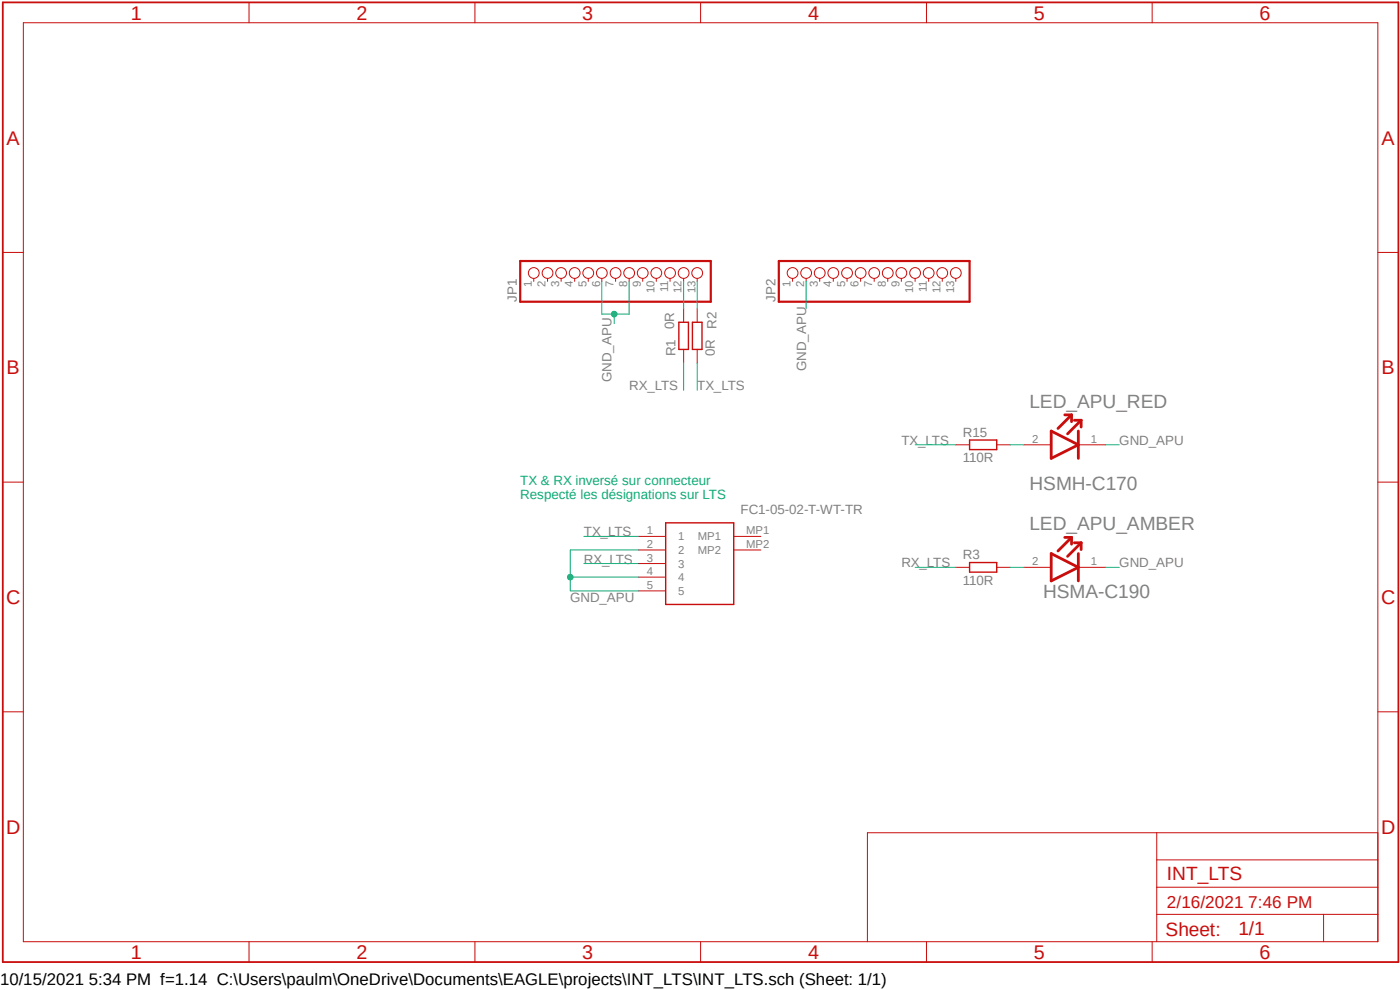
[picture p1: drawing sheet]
<svg xmlns="http://www.w3.org/2000/svg" width="297mm" height="210mm" viewBox="0 0 297 210" stroke-linecap="round" stroke-linejoin="round" font-family="sans-serif">
<path d="M0 .1l297.1 204.6M297.1 .1l-297.1 204.6" fill="none" stroke="#fff" stroke-width=".21"/>
<g fill="none" stroke="#c90d0c" stroke-width=".21">
<path d="M5 4.8h287.3v195h-287.3zM52.8 .5v4.3M100.8 .5v4.3M148.6 .5v4.3M196.6 .5v4.3M244.4 .5v4.3M.6 53.6h4.4M113.2 59.1v.6M116.2 59.1v.6M119 59.1v.6M121.9 59.1v.6M124.8 59.1v.6"/>
<path d="M127.7 59.1v.6M130.6 59.1v.6M133.5 59.1v.6M136.4 59.1v.6M139.2 59.1v.6M142.2 59.1v.6M145 59.1v.6M147.9 59.1v.6M168.1 59.1v.6M171 59.1v.6M173.9 59.1v.6M176.8 59.1v.6"/>
<path d="M179.7 59.1v.6M182.6 59.1v.6M185.5 59.1v.6M188.3 59.1v.6M191.2 59.1v.6M194.1 59.1v.6M197 59.1v.6M199.9 59.1v.6M202.8 59.1v.6M292.3 53.6h4.4M145 65.5v2.9M145 74.1v2.9"/>
<path d="M147.9 65.5v2.9M147.9 74.1v2.9M202.8 94.4h2.9M211.5 94.4h2.8M217.3 94.4h5.8M234.6 94.4h-5.8M.6 102.3h4.4M135.4 113.8h5.8M135.4 116.7h5.8M135.4 119.5h5.8M155.7 113.8h5.7M155.7 116.7h5.7"/>
<path d="M292.3 102.3h4.4M135.4 122.4h5.8M135.4 125.3h5.8M202.8 120.4h2.9M211.5 120.4h2.8M217.3 120.4h5.8M234.6 120.4h-5.8M.6 151h4.4M292.3 151h4.4M245.4 176.7v23.1M292.3 176.7h-108.3v23.1M52.8 199.8v4.3"/>
<path d="M100.8 199.8v4.3M148.6 199.8v4.3M196.6 199.8v4.3M244.4 199.8v4.3M245.4 194h46.9M245.4 188.2h46.9M245.4 182.4h46.9M280.8 194v5.8"/>
<circle cx="113.2" cy="57.9" r="1.14"/>
<circle cx="116.2" cy="57.9" r="1.14"/>
<circle cx="119" cy="57.9" r="1.14"/>
<circle cx="121.9" cy="57.9" r="1.14"/>
<circle cx="124.8" cy="57.9" r="1.14"/>
<circle cx="127.7" cy="57.9" r="1.14"/>
<circle cx="130.6" cy="57.9" r="1.14"/>
<circle cx="133.5" cy="57.9" r="1.14"/>
<circle cx="136.4" cy="57.9" r="1.14"/>
<circle cx="139.2" cy="57.9" r="1.14"/>
<circle cx="142.2" cy="57.9" r="1.14"/>
<circle cx="145" cy="57.9" r="1.14"/>
<circle cx="147.9" cy="57.9" r="1.14"/>
<circle cx="168.1" cy="57.9" r="1.14"/>
<circle cx="171" cy="57.9" r="1.14"/>
<circle cx="173.9" cy="57.9" r="1.14"/>
<circle cx="176.8" cy="57.9" r="1.14"/>
<circle cx="179.7" cy="57.9" r="1.14"/>
<circle cx="182.6" cy="57.9" r="1.14"/>
<circle cx="185.5" cy="57.9" r="1.14"/>
<circle cx="188.3" cy="57.9" r="1.14"/>
<circle cx="191.2" cy="57.9" r="1.14"/>
<circle cx="194.1" cy="57.9" r="1.14"/>
<circle cx="197" cy="57.9" r="1.14"/>
<circle cx="199.9" cy="57.9" r="1.14"/>
<circle cx="202.8" cy="57.9" r="1.14"/>
</g>
<path d="M.6 .5h296.1v203.6h-296.1z" fill="none" stroke="#c90d0c" stroke-width=".38"/>
<path d="M144 68.4h2v5.7h-2zM146.9 68.4h2v5.7h-2zM205.7 93.3h5.8v2.1h-5.8zM141.2 110.9h14.5v17.3h-14.5zM205.7 119.3h5.8v2.1h-5.8z" fill="none" stroke="#c90d0c" stroke-width=".3"/>
<path d="M110.4 55.4h40.4v8.6h-40.4zM165.2 55.4h40.5v8.6h-40.5z" fill="none" stroke="#c90d0c" stroke-width=".47"/>
<g fill="none" stroke="#c90d0c" stroke-width=".59">
<path d="M223 91.4l5.8 3-5.8 2.8zM225.9 88h1.4M227.3 88l-2.8 2.9M227.3 88v1.5M227.9 89.2h1.5M228.8 91.4v5.8M229.4 89.2l-2.9 2.8M229.4 89.2v1.4M223 117.4l5.8 3-5.8 2.8zM225.9 114h1.4M227.3 114v1.4M227.3 114l-2.8 2.9"/>
<path d="M227.9 115.1h1.5M228.8 117.4v5.8M229.4 115.1v1.5M229.4 115.1l-2.9 2.9"/>
</g>
<path d="M147.9 77v5.8M194.1 94.4h8.7M123.9 113.8h11.5M135.4 116.7h-14.4v8.6M121 122.4h14.4" fill="none" stroke="#0dab76" stroke-width=".21"/>
<circle cx="121" cy="122.4" r=".6" fill="#0dab76"/>
<g fill="none" stroke="#0dab76" stroke-width=".21">
<path d="M127.7 59.7v6.9h5.8v-6.9M130.3 66.6v2.1M121 125.3h14.4"/>
<circle cx="121" cy="122.4" r=".6"/>
</g>
<circle cx="130.3" cy="66.6" r=".6" fill="#0dab76"/>
<g fill="none" stroke="#0dab76" stroke-width=".21">
<path d="M145 59.7v5.8M147.9 59.7v5.8M171 59.7v5.8M145 77v5.8M214.3 94.4h3M234.6 94.4h2.8M123.9 119.5h11.5M194.1 120.4h8.7M214.3 120.4h3M234.6 120.4h2.8"/>
<circle cx="130.3" cy="66.6" r=".6"/>
</g>
<g font-size="4.2" fill="#c90d0c">
<text x="27.8" y="4.1">1</text>
<text x="75.6" y="4.1">2</text>
<text x="123.5" y="4.1">3</text>
<text x="171.5" y="4.1">4</text>
<text x="219.3" y="4.1">5</text>
<text x="267.2" y="4.1">6</text>
<text x="1.4" y="30.7">A</text>
<text x="293.1" y="30.7">A</text>
<text x="1.4" y="79.4">B</text>
<text x="293.1" y="79.4">B</text>
<text x="1.3" y="128.1">C</text>
<text x="293" y="128.1">C</text>
<text x="1.3" y="176.9">D</text>
<text x="293" y="176.9">D</text>
<text x="27.8" y="203.4">1</text>
<text x="75.6" y="203.4">2</text>
<text x="123.5" y="203.4">3</text>
<text x="171.5" y="203.4">4</text>
<text x="219.3" y="203.4">5</text>
<text x="267.2" y="203.4">6</text>
</g>
<g font-size="4.1" fill="#808080">
<text x="218.4" y="86.5">LED_APU_RED</text>
<text x="218.4" y="103.9">HSMH-C170</text>
<text x="218.4" y="112.5">LED_APU_AMBER</text>
<text x="221.3" y="127">HSMA-C190</text>
</g>
<g font-size="4.1" fill="#c90d0c">
<text x="247.6" y="186.8">INT_LTS</text>
<text x="247.3" y="198.5">Sheet:</text>
<text x="262.7" y="198.3">1/1</text>
</g>
<text font-size="3.6" fill="#c90d0c" x="247.6" y="192.5">2/16/2021 7:46 PM</text>
<text font-size="3.6" x="0" y="208.9">10/15/2021 5:34 PM f=1.14 C:\Users\paulm\OneDrive\Documents\EAGLE\projects\INT_LTS\INT_LTS.sch (Sheet: 1/1)</text>
<g font-size="2.8" fill="#808080">
<text x="109.6" y="64" transform="rotate(-90 109.6 64)">JP1</text>
<text x="164.5" y="64" transform="rotate(-90 164.5 64)">JP2</text>
<text x="143" y="69.8" transform="rotate(-90 143 69.8)">0R</text>
<text x="152" y="69.8" transform="rotate(-90 152 69.8)">R2</text>
<text x="143.3" y="75.6" transform="rotate(-90 143.3 75.6)">R1</text>
<text x="151.7" y="75.6" transform="rotate(-90 151.7 75.6)">0R</text>
<text x="129.7" y="81.1" transform="rotate(-90 129.7 81.1)">GND_APU</text>
<text x="133.5" y="82.8">RX_LTS</text>
<text x="147.9" y="82.8">TX_LTS</text>
<text x="171" y="78.7" transform="rotate(-90 171 78.7)">GND_APU</text>
<text x="191.2" y="94.4">TX_LTS</text>
<text x="204.3" y="92.6">R15</text>
<text x="237.4" y="94.4">GND_APU</text>
<text x="204.3" y="98.1">110R</text>
<text x="123.9" y="113.8">TX_LTS</text>
<text x="157.1" y="109">FC1-05-02-T-WT-TR</text>
<text x="123.9" y="119.6">RX_LTS</text>
<text x="204.3" y="118.6">R3</text>
<text x="191.2" y="120.4">RX_LTS</text>
<text x="204.3" y="124.1">110R</text>
<text x="237.4" y="120.4">GND_APU</text>
<text x="120.9" y="127.6">GND_APU</text>
</g>
<g font-size="2.8" fill="#0dab76">
<text x="110.4" y="102.9">TX &amp; RX inversé sur connecteur</text>
<text x="110.4" y="105.9">Respecté les désignations sur LTS</text>
</g>
<g font-size="2.4" fill="#808080">
<text x="112.9" y="60.8" transform="rotate(-90 112.9 60.8)">1</text>
<text x="115.7" y="60.8" transform="rotate(-90 115.7 60.8)">2</text>
<text x="118.6" y="60.8" transform="rotate(-90 118.6 60.8)">3</text>
<text x="121.5" y="60.8" transform="rotate(-90 121.5 60.8)">4</text>
<text x="124.4" y="60.8" transform="rotate(-90 124.4 60.8)">5</text>
<text x="127.3" y="60.8" transform="rotate(-90 127.3 60.8)">6</text>
<text x="130.2" y="60.8" transform="rotate(-90 130.2 60.8)">7</text>
<text x="133.1" y="60.8" transform="rotate(-90 133.1 60.8)">8</text>
<text x="136" y="60.8" transform="rotate(-90 136 60.8)">9</text>
<text x="138.9" y="62.2" transform="rotate(-90 138.9 62.2)">10</text>
<text x="141.7" y="62" transform="rotate(-90 141.7 62)">11</text>
<text x="144.6" y="62.2" transform="rotate(-90 144.6 62.2)">12</text>
<text x="147.5" y="62.2" transform="rotate(-90 147.5 62.2)">13</text>
<text x="167.7" y="60.8" transform="rotate(-90 167.7 60.8)">1</text>
<text x="170.6" y="60.8" transform="rotate(-90 170.6 60.8)">2</text>
<text x="173.5" y="60.8" transform="rotate(-90 173.5 60.8)">3</text>
<text x="176.4" y="60.8" transform="rotate(-90 176.4 60.8)">4</text>
<text x="179.3" y="60.8" transform="rotate(-90 179.3 60.8)">5</text>
<text x="182.2" y="60.8" transform="rotate(-90 182.2 60.8)">6</text>
<text x="185" y="60.8" transform="rotate(-90 185 60.8)">7</text>
<text x="188" y="60.8" transform="rotate(-90 188 60.8)">8</text>
<text x="190.8" y="60.8" transform="rotate(-90 190.8 60.8)">9</text>
<text x="193.7" y="62.2" transform="rotate(-90 193.7 62.2)">10</text>
<text x="196.6" y="62" transform="rotate(-90 196.6 62)">11</text>
<text x="199.5" y="62.2" transform="rotate(-90 199.5 62.2)">12</text>
<text x="202.4" y="62.2" transform="rotate(-90 202.4 62.2)">13</text>
<text x="219" y="93.9">2</text>
<text x="231.4" y="93.9">1</text>
<text x="137.2" y="113.4">1</text>
<text x="158.3" y="113.4">MP1</text>
<text x="137.2" y="116.2">2</text>
<text x="137.2" y="119.2">3</text>
<text x="143.8" y="114.6">1</text>
<text x="143.8" y="117.6">2</text>
<text x="148" y="114.6">MP1</text>
<text x="148" y="117.6">MP2</text>
<text x="158.3" y="116.2">MP2</text>
<text x="219" y="119.9">2</text>
<text x="231.4" y="119.9">1</text>
<text x="137.2" y="122">4</text>
<text x="137.2" y="124.9">5</text>
<text x="143.8" y="120.4">3</text>
<text x="143.8" y="123.3">4</text>
<text x="143.8" y="126.2">5</text>
</g>
</svg>
